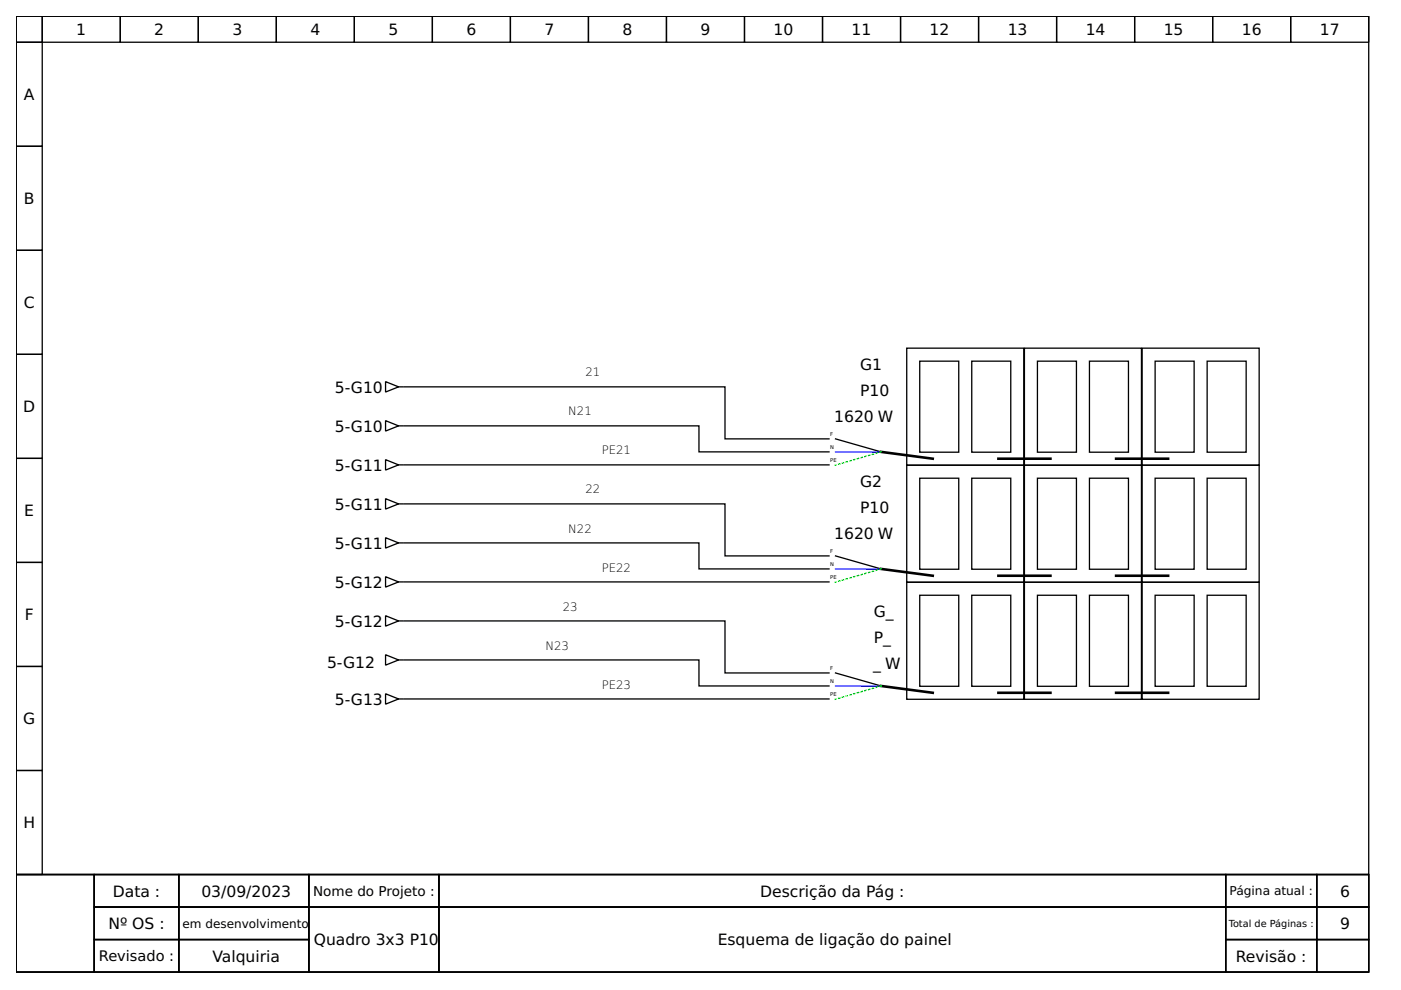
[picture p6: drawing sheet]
<svg xmlns="http://www.w3.org/2000/svg" width="297mm" height="210mm" viewBox="0 0 297 210" stroke-linecap="round" stroke-linejoin="round" font-family="sans-serif">
<g fill="none" stroke="#000" stroke-width=".28">
<path d="M3.4 3.4h286.8v182h-286.8zM3.4 3.4h5.6v5.6h-5.6zM3.4 9h5.6v22h-5.6zM9 3.4h16.5v5.6h-16.5zM25.5 3.4h16.5v5.6h-16.5zM42 3.4h16.6v5.6h-16.6zM58.6 3.4h16.5v5.6h-16.5zM75.1 3.4h16.6v5.6h-16.6zM91.7 3.4h16.5v5.6h-16.5zM108.2 3.4h16.6v5.6h-16.6zM124.8 3.4h16.5v5.6h-16.5zM141.3 3.4h16.5v5.6h-16.5z"/>
<path d="M157.8 3.4h16.6v5.6h-16.6zM174.4 3.4h16.5v5.6h-16.5zM190.9 3.4h16.6v5.6h-16.6zM207.5 3.4h16.5v5.6h-16.5zM224 3.4h16.6v5.6h-16.6zM240.6 3.4h16.5v5.6h-16.5zM257.1 3.4h16.6v5.6h-16.6zM273.7 3.4h16.5v5.6h-16.5zM3.4 31h5.6v22.1h-5.6zM3.4 53.1h5.6v22h-5.6zM3.4 75.1h5.6v22.1h-5.6zM192.2 73.8h24.9v24.8h-24.9z"/>
<path d="M195 76.6h8.3v19.3h-8.3zM206 76.6h8.3v19.3h-8.3zM217.2 73.8h24.8v24.8h-24.8zM220 76.6h8.2v19.3h-8.2zM231 76.6h8.3v19.3h-8.3zM242.2 73.8h24.8v24.8h-24.8zM244.9 76.6h8.3v19.3h-8.3zM255.9 76.6h8.3v19.3h-8.3zM3.4 97.2h5.6v22h-5.6zM81.7 89.2l2.8 1.1-2.8 1.1zM81.7 97.5l2.8 1.1-2.8 1.1zM81.7 80.9l2.8 1.1-2.8 1.1z"/>
<path d="M84.5 90.3h.8M84.5 98.6h.8M84.5 82h.8M85.6 98.6h90.2M85.6 90.3h62.6v5.5h27.6M85.6 82h68.1v11.1h22.1M177.1 93.1l9.7 2.7M192.2 98.6h24.9v24.8h-24.9zM217.2 98.6h24.8v24.8h-24.8zM242.2 98.6h24.8v24.8h-24.8zM3.4 119.2h5.6v22.1h-5.6zM81.7 105.7l2.8 1.1-2.8 1.1z"/>
<path d="M81.7 114l2.8 1.1-2.8 1.1zM84.5 106.8h.8M84.5 115.1h.8M85.6 115.1h62.6v5.5h27.6M85.6 106.8h68.1v11.1h22.1M177.1 117.9l9.7 2.7M195 101.4h8.3v19.3h-8.3zM206 101.4h8.3v19.3h-8.3zM220 101.4h8.2v19.3h-8.2zM231 101.4h8.3v19.3h-8.3zM244.9 101.4h8.3v19.3h-8.3zM255.9 101.4h8.3v19.3h-8.3z"/>
<path d="M81.7 138.8l2.8 1.1-2.8 1.1zM81.7 130.5l2.8 1.2-2.8 1.1zM81.7 122.3l2.8 1.1-2.8 1.1zM84.5 139.9h.8M84.5 131.7h.8M84.5 123.4h.8M85.6 123.4h90.2M85.6 139.9h62.6v5.5h27.6M85.6 131.7h68.1v11h22.1M192.2 123.4h24.9v24.9h-24.9zM195 126.2h8.3v19.3h-8.3zM206 126.2h8.3v19.3h-8.3z"/>
<path d="M217.2 123.4h24.8v24.9h-24.8zM220 126.2h8.2v19.3h-8.2zM231 126.2h8.3v19.3h-8.3zM242.2 123.4h24.8v24.9h-24.8zM244.9 126.2h8.3v19.3h-8.3zM255.9 126.2h8.3v19.3h-8.3zM3.4 141.3h5.6v22.1h-5.6zM81.7 147.1l2.8 1.1-2.8 1.1zM84.5 148.2h.8M85.6 148.2h90.2M177.1 142.7l9.7 2.7M3.4 163.4h5.6v22h-5.6z"/>
<path d="M3.4 185.4h286.8v20.7h-286.8zM3.4 185.4h16.6v20.7h-16.6zM20 185.4h17.9v6.9h-17.9zM20 192.3h17.9v6.9h-17.9zM20 199.2h17.9v6.9h-17.9zM37.9 185.4h27.6v6.9h-27.6zM37.9 192.3h27.6v6.9h-27.6zM37.9 199.2h27.6v6.9h-27.6zM65.5 185.4h27.6v6.9h-27.6zM65.5 192.3h27.6v13.8h-27.6zM93.1 185.4h166.8v6.9h-166.8zM93.1 192.3h166.8v13.8h-166.8z"/>
<path d="M259.9 185.4h19.3v6.9h-19.3zM259.9 192.3h19.3v6.9h-19.3zM259.9 199.2h19.3v6.9h-19.3zM279.2 185.4h11v6.9h-11zM279.2 192.3h11v6.9h-11zM279.2 199.2h11v6.9h-11z"/>
</g>
<path d="M186.8 95.8l11 1.5M211.7 97.3h11M236.6 97.3h11.1M186.8 120.6l11 1.5M211.7 122.1h11M236.6 122.1h11.1M186.8 145.4l11 1.5M211.7 146.9h11M236.6 146.9h11.1" fill="none" stroke="#000" stroke-width=".55"/>
<path d="M177.1 95.8l9.4 .1M177.1 120.6l9.4 .1M177.1 145.4l9.4 .1" fill="none" stroke="#00f" stroke-width=".28"/>
<path d="M186.8 95.8l-9.7 2.8M186.8 120.6l-9.7 2.8M186.8 145.4l-9.7 2.9" fill="none" stroke="#0f0" stroke-width=".28" stroke-dasharray=".3 .6"/>
<g font-size="3.3">
<text x="16.2" y="7.4">1</text>
<text x="32.7" y="7.4">2</text>
<text x="49.3" y="7.4">3</text>
<text x="65.8" y="7.4">4</text>
<text x="82.3" y="7.4">5</text>
<text x="98.9" y="7.4">6</text>
<text x="115.4" y="7.4">7</text>
<text x="132" y="7.4">8</text>
<text x="148.5" y="7.4">9</text>
<text x="164" y="7.4">10</text>
<text x="180.6" y="7.4">11</text>
<text x="197.1" y="7.4">12</text>
<text x="213.6" y="7.4">13</text>
<text x="230.2" y="7.4">14</text>
<text x="246.7" y="7.4">15</text>
<text x="263.3" y="7.4">16</text>
<text x="279.8" y="7.4">17</text>
<text x="5.1" y="21.2">A</text>
<text x="5.1" y="43.3">B</text>
<text x="5" y="65.3">C</text>
<text x="71" y="83.3">5-G10</text>
<text x="182.4" y="84">P10</text>
<text x="182.4" y="78.4">G1</text>
<text x="4.9" y="87.4">D</text>
<text x="176.9" y="89.5">1620 W</text>
<text x="71" y="91.5">5-G10</text>
<text x="71" y="99.8">5-G11</text>
<text x="182.4" y="103.3">G2</text>
<text x="5.1" y="109.5">E</text>
<text x="71" y="108.1">5-G11</text>
<text x="182.4" y="108.8">P10</text>
<text x="71" y="116.3">5-G11</text>
<text x="176.9" y="114.3">1620 W</text>
<text x="71" y="124.6">5-G12</text>
<text x="5.2" y="131.5">F</text>
<text x="185.3" y="130.8">G_</text>
<text x="71" y="132.9">5-G12</text>
<text x="185.3" y="136.3">P_</text>
<text x="69.3" y="141.6">5-G12</text>
<text x="185.1" y="141.9">_ W</text>
<text x="71" y="149.4">5-G13</text>
<text x="4.9" y="153.6">G</text>
<text x="5" y="175.6">H</text>
<text x="23.9" y="190.1">Data :</text>
<text x="42.7" y="190.1">03/09/2023</text>
<text x="161.2" y="190.1">Descrição da Pág :</text>
<text x="284.2" y="190.1">6</text>
<text x="23" y="197">Nº OS :</text>
<text x="284.2" y="197">9</text>
<text x="45" y="203.9">Valquiria</text>
<text x="66.5" y="200.4">Quadro 3x3 P10</text>
<text x="152.2" y="200.4">Esquema de ligação do painel</text>
<text x="262" y="203.9">Revisão :</text>
</g>
<text font-size="3.1" x="21" y="203.8">Revisado :</text>
<text font-size="2.9" x="66.4" y="189.9">Nome do Projeto :</text>
<g font-size="2.6">
<text x="260.7" y="189.8">Página atual :</text>
<text x="38.7" y="196.7">em desenvolvimento</text>
</g>
<g font-size="2.5">
<text x="124.1" y="79.8">21</text>
<text x="120.5" y="88.1">N21</text>
<text x="127.6" y="96.4">PE21</text>
<text x="124.1" y="104.6">22</text>
<text x="120.5" y="112.9">N22</text>
<text x="127.6" y="121.2">PE22</text>
<text x="119.3" y="129.4">23</text>
<text x="115.6" y="137.7">N23</text>
<text x="127.6" y="146">PE23</text>
</g>
<text font-size="2.1" x="260.5" y="196.5">Total de Páginas :</text>
<g font-size="1.1">
<text x="176" y="95.3">N</text>
<text x="176" y="92.5">F</text>
<text x="176" y="98">PE</text>
<text x="176" y="117.3">F</text>
<text x="176" y="120.1">N</text>
<text x="176" y="122.8">PE</text>
<text x="176" y="142.1">F</text>
<text x="176" y="144.9">N</text>
<text x="176" y="147.6">PE</text>
</g>
</svg>
